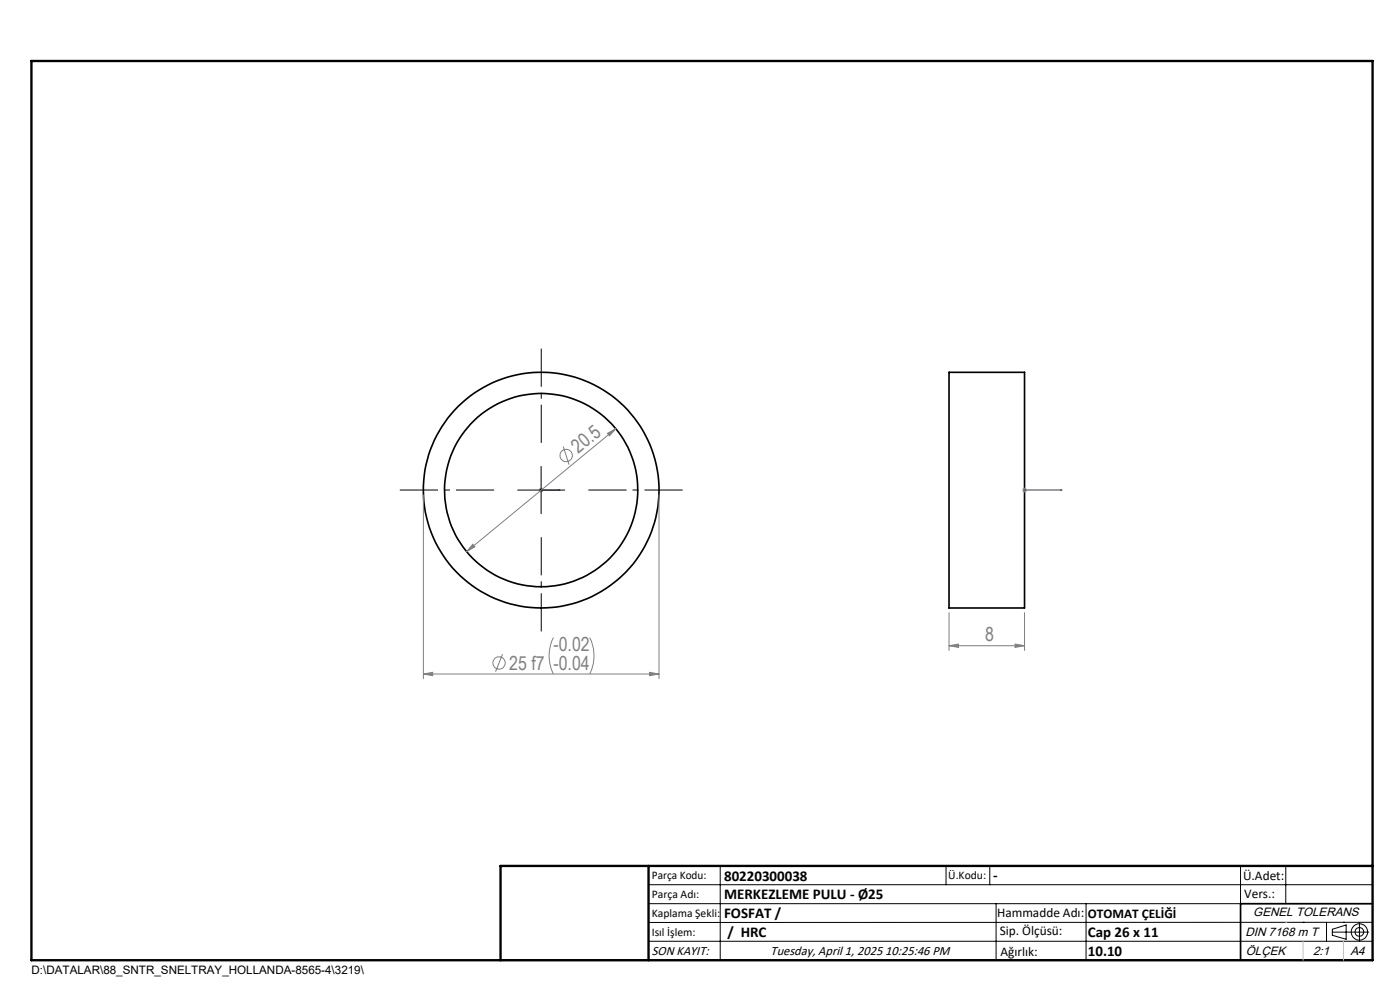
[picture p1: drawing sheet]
<svg xmlns="http://www.w3.org/2000/svg" width="297mm" height="210mm" viewBox="0 0 297 210" stroke-linecap="round" stroke-linejoin="round" font-family="sans-serif">
<g fill="none" stroke="#000" stroke-width=".35">
<path d="M201.3 79h16v50h-16zM291.2 191.7h-28v12M106.2 203.7h185"/>
<circle cx="114.8" cy="104" r="20.5"/>
<circle cx="114.8" cy="104" r="25"/>
</g>
<g fill="none" stroke="#808080" stroke-width=".21">
<path d="M119.5 94.7l1.2 3.9M128.9 91.9l1.7-1-1.3 1.6zM130.6 90.9l-31.6 26.1M89.8 105v39M100.3 115.5l.5 .5-1.8 1zM114.3 104h1M114.4 103.6l.7 .7M114.8 103.5v.9M115.1 103.6l-.7 .7M139.8 105v39M216.9 104h.9M217 103.6l.7 .7"/>
<path d="M217.3 103.5v.9M217.7 103.6l-.7 .7M106.6 138.8l-1.5 3.7M117.4 135.2a8.6 8.6 0 0 0 0 7.8M125.1 135.2a8.6 8.6 0 0 1 0 7.8M201.3 137l2-.4v.7zM201.3 130v8M201.3 137h16M215.3 136.6l2 .4-2 .3zM217.3 130v8M89.8 143l2-.4v.7zM89.8 143h50"/>
<path d="M137.8 142.6l2 .4-2 .3z"/>
<circle cx="120.1" cy="96.6" r="1.31"/>
<circle cx="105.9" cy="140.6" r="1.31"/>
</g>
<g fill="none" stroke="#000" stroke-width=".21">
<path d="M114.8 98.9v10.1M109.8 104h10M137.6 187.7h153.6M137.6 191.7h153.6M137.6 199.7h153.6M152.8 183.7v20M200.7 183.7v4M210 183.7v4M211.3 191.7v12M230.4 191.7v12M263.2 183.7v20M272.8 183.7v8"/>
<path d="M276.4 195.6h.1M281.4 195.6v4.1M282.6 197.7h7.8M282.6 197.1l3-.9v3l-3-.8zM285 195.6h.1M288.4 195.8v3.8M291.2 195.6l-153.6 .1"/>
<circle cx="288.4" cy="197.7" r="1.74"/>
<circle cx="288.4" cy="197.7" r=".93"/>
</g>
<path d="M114.7 104h.2zM114.8 104h.1M114.8 104h4M118.8 104h-.4h.4M217.2 104h.3zM217.3 104h.1M217.3 104h8M225.3 104h-.4h.4" fill="none" stroke="#00f" stroke-width=".21"/>
<path d="M114.8 93.9v-20M104.8 103.9h-20M114.8 113.9v20M124.8 103.9h20" fill="none" stroke="#000" stroke-width=".21" stroke-dasharray="15.2 1.3 1.3 1.3" stroke-dashoffset="7.1" stroke-linecap="butt"/>
<path d="M6.7 12.9h284.5v190.8h-284.5zM137.6 183.7v20M291.2 183.7h-185v20" fill="none" stroke="#000" stroke-width=".5"/>
<path d="M272.8 195.6h.1M276.4 199.7v4M285 199.7v4" fill="none" stroke="#c0c0c0" stroke-width=".21"/>
<g fill="#00f">
<path d="M118.4 104h.4zM114.7 104h.2z"/>
<path d="M217.2 104h.3zM224.9 104h.4z"/>
</g>
<g fill="#808080">
<path d="M89.8 143l2-.4v.7zM137.8 142.6l2 .4-2 .3z"/>
<path d="M201.3 137l2-.4v.7zM215.3 136.6l2 .4-2 .3z"/>
<path d="M100.3 115.5l-1.3 1.5 1.8-1zM128.9 91.9l.4 .6 1.3-1.6z"/>
</g>
<g font-size="4.1" fill="#808080">
<text x="122.7" y="96.3" transform="rotate(-39 122.7 96.3)">20.5</text>
<text x="209" y="136">8</text>
<text x="108" y="142">25 f7 -0.04</text>
<text x="117.4" y="138.2">-0.02</text>
</g>
<g font-size="3.2">
<text x="153.6" y="190.8">MERKEZLEME PULU - Ø25</text>
<text x="153.6" y="186.8">80220300038</text>
<text x="210.7" y="186.6">-</text>
<text x="153.6" y="194.8">FOSFAT /</text>
<text x="154.3" y="198.8">/ HRC</text>
<text x="230.8" y="198.7">Cap 26 x 11</text>
<text x="230.8" y="202.8">10.10</text>
</g>
<g font-size="2.8">
<text x="263.7" y="186.7">Ü.Adet:</text>
<text x="263.9" y="190.5">Vers.:</text>
<text x="211.5" y="194.5">Hammadde Adı:</text>
<text x="230.8" y="194.7">OTOMAT ÇELİĞİ</text>
<text x="138.3" y="202.6">SON KAYIT:</text>
<text x="163.5" y="202.6">Tuesday, April 1, 2025 10:25:46 PM</text>
<text x="212.1" y="198.4">Sip. Ölçüsü:</text>
<text x="212.2" y="202.7">Ağırlık:</text>
</g>
<g font-size="2.6">
<text x="265.9" y="194.4">GENEL TOLERANS</text>
<text x="264.2" y="198.5">DIN 7168 m T</text>
<text x="264.3" y="202.6">ÖLÇEK</text>
<text x="278.5" y="202.6">2:1</text>
<text x="286.5" y="202.6">A4</text>
</g>
<g font-size="2.5">
<text x="138.3" y="186.4">Parça Kodu:</text>
<text x="138.3" y="190.5">Parça Adı:</text>
<text x="201.2" y="186.5">Ü.Kodu:</text>
<text x="138.3" y="194.5">Kaplama Şekli:</text>
<text x="138.3" y="198.6">Isıl İşlem:</text>
<text x="6.7" y="206.7">D:\DATALAR\88_SNTR_SNELTRAY_HOLLANDA-8565-4\3219\</text>
</g>
</svg>
